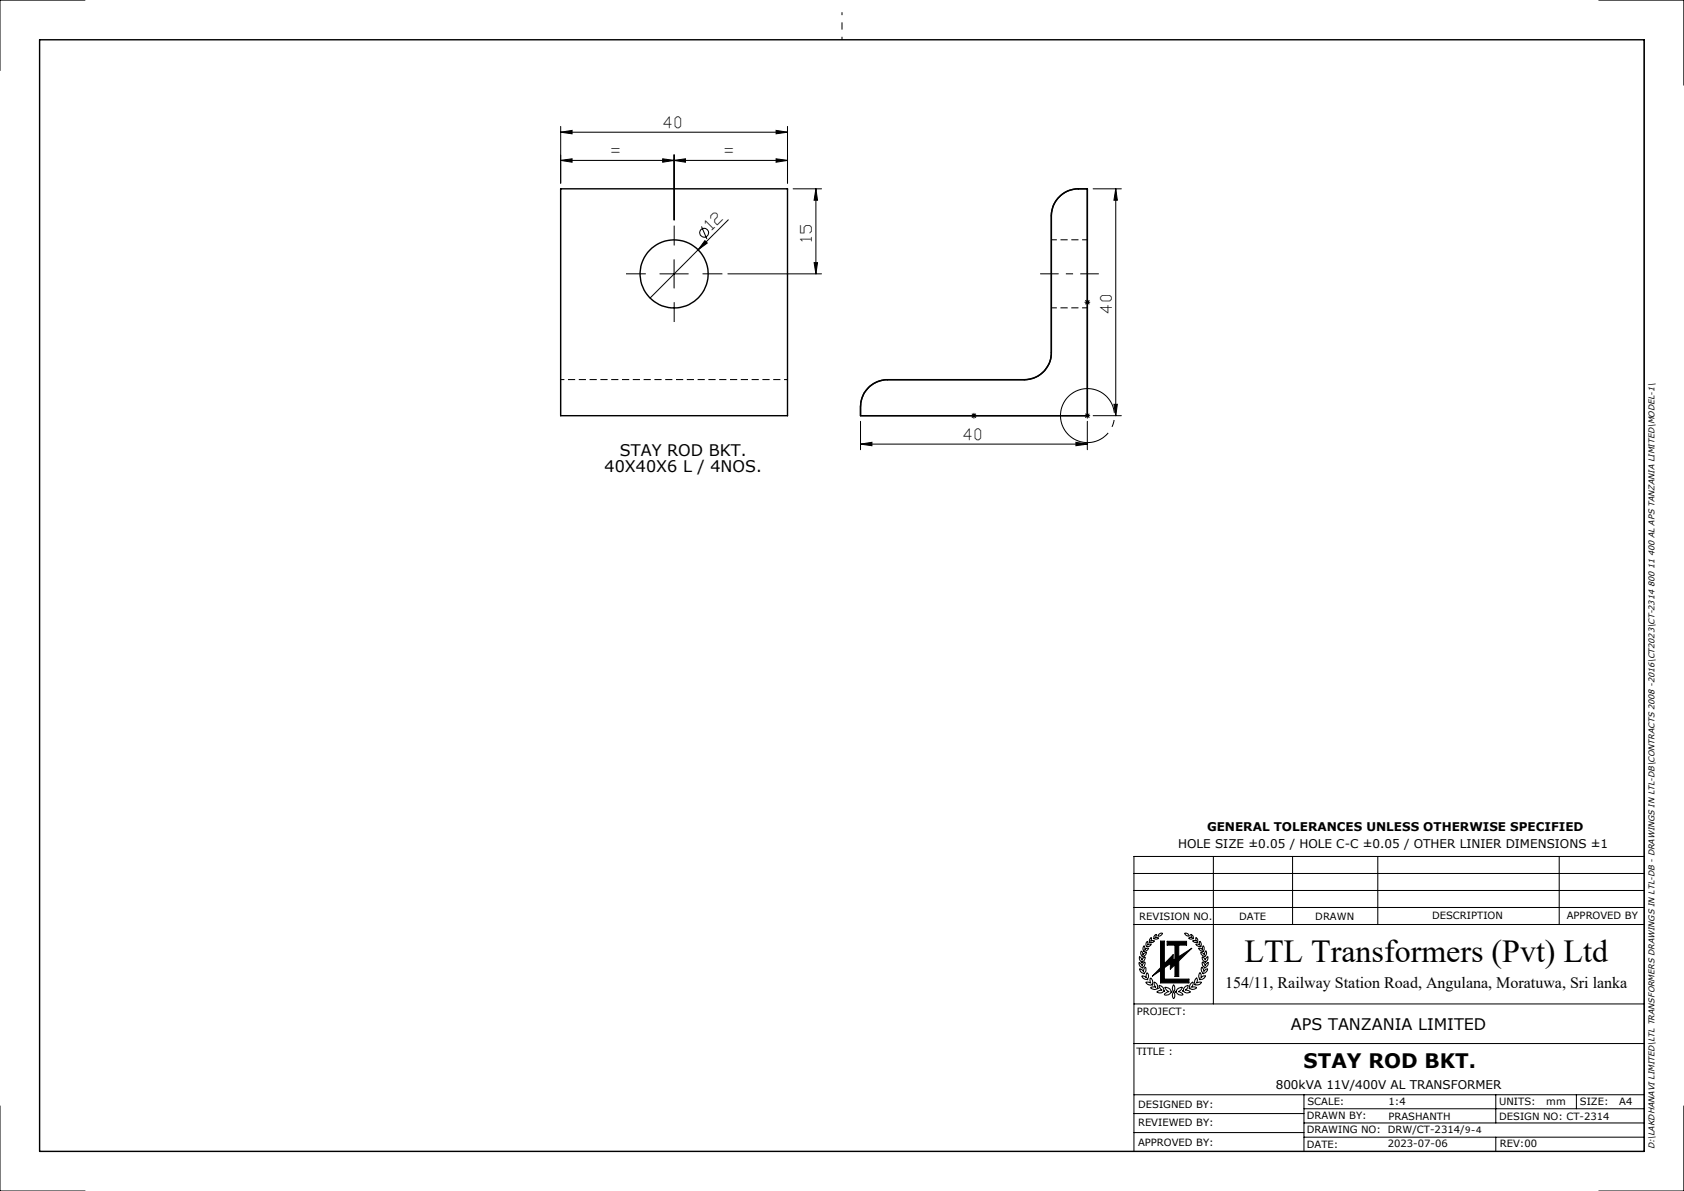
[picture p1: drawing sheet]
<svg xmlns="http://www.w3.org/2000/svg" width="297mm" height="210mm" viewBox="0 0 297 210" stroke-linecap="round" stroke-linejoin="round" font-family="sans-serif">
<path d="M138.9 66.9h-40" fill="none" stroke="#000" stroke-width=".18" stroke-dasharray="1.3 .6" stroke-dashoffset=".6" stroke-linecap="butt"/>
<g fill="none" stroke="#000" stroke-width=".25">
<path d="M7 7h283v196h-283zM98.9 33.3h40v40h-40zM185.4 38.1v24.1M190.2 33.3h1.6v40h-40v-1.6M190.2 33.3a4.8 4.8 0 0 0-4.8 4.8M156.5 66.9h24.2M156.5 66.9a4.8 4.8 0 0 0-4.7 4.8M185.4 62.2a4.7 4.7 0 0 1-4.7 4.7M185.4 62.2a4.8 4.8 0 0 1-4.7 4.7"/>
<circle cx="118.9" cy="48.3" r="6"/>
</g>
<path d="M185.4 54.3h6.4M191.8 42.3h-6.4" fill="none" stroke="#000" stroke-width=".18" stroke-dasharray="1.3 .6" stroke-dashoffset=".3" stroke-linecap="butt"/>
<g fill="none" stroke="#000" stroke-width=".18">
<path d="M15 0h-15v12.4M282 0h15v15M290 7v196M98.9 28.3l2-.3v.6zM98.9 28.3h40M98.9 23.3l2-.3v.6zM98.9 22.3v10M98.9 23.3h40M116.9 28l2 .3-2 .3zM118.9 28.3l2-.3v.6zM118.9 27.3v11.5M123.7 39.9l1 2.2"/>
<path d="M128.4 38.8l-5.3 5.3M136.9 28l2 .3-2 .3zM136.9 23l2 .3-2 .3zM138.9 22.3v10M139.9 33.3h5M143.9 33.3l.3 2h-.6zM143.9 33.3v15M192.8 33.3h5M196.8 33.3l.3 2h-.6zM196.8 33.3v40M116.4 48.3h5M118.9 45.8v5"/>
<path d="M123.1 44.1l-8.4 8.5M124.3 42.4l.4 .5-1.6 1.2zM128.4 48.3h16.5M143.6 46.3h.6l-.3 2zM191.3 53.3h1M191.4 52.9l.7 .7M191.8 52.8v1M192.1 52.9l-.7 .7M151.8 78.3l2-.3v.6zM151.8 74.3v5M151.8 78.3h40M171.3 73.3h1"/>
<path d="M171.4 72.9l.7 .8M171.8 72.8v1M172.1 72.9l-.7 .8M189.8 78l2 .3-2 .3zM191.3 73.3h1M191.4 72.9l.7 .8M191.8 72.8v1M191.8 74.3v5M192.1 72.9l-.7 .8M192.8 73.3h5M196.5 71.3h.6l-.3 2zM200 157h90"/>
<path d="M200 154h90M214 151v26M228 151v12M243 151v12M275 151v12M290 151h-90v52M200 177h90M200 163h90M200 160h90M200.9 169.7l.3 .2 .2 .4 .2-.5 .3-.2a.74 .74 0 0 1-.4 .9v.1a.82 .82 0 0 1-.6-.9zM201 168.7l.4 .6 .2-.4 .4-.2a.65 .65 0 0 1-.6 .8l.1 .1a.77 .77 0 0 1-.5-.9zM201 170.8l.4 .2 .3 .3v-.1a.51 .51 0 0 1 .4-.6v.1a.92 .92 0 0 1-.3 1l-.1-.1a.73 .73 0 0 1-.7-.8z"/>
<path d="M201.3 167.7l.3 .7 .2-.3 .4-.2a.91 .91 0 0 1-.8 .8l-.2-.5zM201.4 172.1h.4l.4 .3v-.8a.45 .45 0 0 1 .4 .6l-.2 .4v.1a.89 .89 0 0 1-1-.6zM201.8 166.7l.1 .3v.5l.7-.3a.79 .79 0 0 1-.9 .5 .82 .82 0 0 1 .1-1zM202.1 173.2h.4l.5 .1-.1-.1a.58 .58 0 0 1 .1-.7 1.07 1.07 0 0 1 .2 1.2l-.1-.1a.78 .78 0 0 1-1-.4zM202.3 166l.2 .2-.1 .4 .6-.1a.67 .67 0 0 1-.8 .4 .81 .81 0 0 1 .1-.9zM202.8 166.1v.1a.65 .65 0 0 1 .3-.9l-.1 .7 .6-.1a.45 .45 0 0 1-.8 .2M203.6 173.1a.88 .88 0 0 1 .5 1.1h.2a.93 .93 0 0 1-1.4 0l.4-.2 .6 .1a1.01 1.01 0 0 1-.3-1zM203.7 164.9l.2-.2-.2 .6 .7 .1a.57 .57 0 0 1-.9 0v-.3zM204.3 164.8l.3-.2h.4a.68 .68 0 0 1-.8 .4zM204.4 173.7a.84 .84 0 0 1 .8 1h.2a.99 .99 0 0 1-1.4 .2l.5-.2 .5-.1a.95 .95 0 0 1-.6-.9zM204.7 165.9h.7v4l1.5-1.6v1l.3-.2v-2.5h-1.4v-.6h3.5v.6h-1.4v2.1l2.3-1.5-2.3 2.2v2.8h-.7v-2.1l-.8 .8v-1l-1 .7v2h4.3v.7h-5v-2.2l-1.5 1 1.5-1.5zM205.4 174.1a.96 .96 0 0 1 1.1 .7h.2a1.08 1.08 0 0 1-1.4 .6l.6-.5h.3l-.5-.4z"/>
<path d="M207 173.6a1 1 0 0 1 0 1.3 .99 .99 0 0 1 0-1.3zM207 174.9a1 1 0 0 1 0 1.2 .99 .99 0 0 1 0-1.2zM207.6 174.4l.9-.3a1.11 1.11 0 0 1-.7 .8l.5 .1 .4 .4a1.08 1.08 0 0 1-1.4-.6h.2zM208.9 164.6a.63 .63 0 0 1 .8 .5l-.5-.1zM209.1 173.9l.5-.2a.95 .95 0 0 1-.6 .9l.7 .1 .3 .2a.87 .87 0 0 1-1.3-.1h-.1v-.1l.1-.1 .1-.3zM210 164.7a.6 .6 0 0 1 .4 .8v-.1a.54 .54 0 0 1-.8 0l.4-.1h.3zM210 173.5l.3-.3a.61 .61 0 0 1-.2 .9l.6-.1 .4 .2a1.03 1.03 0 0 1-1.4 0h.2l-.1-.3zM210.9 172.6l.2-.2 .1 .5-.2 .4 .5-.1h.4a.94 .94 0 0 1-1.2 .4v-.5zM210.9 166.5h.4l.3 .1v-.7a.71 .71 0 0 1 .1 1v-.1a.62 .62 0 0 1-.8-.3zM211.1 166.1l.1 .1a.56 .56 0 0 0-.3-.8l.1 .5h-.7a.62 .62 0 0 0 .8 .2M211.4 167.2h.4l.3 .3 .1-.8a.74 .74 0 0 1 0 1.1l-.1-.1a.64 .64 0 0 1-.7-.5zM211.6 171.5h.1l.1 .4v.5l.4-.3 .4-.1a.89 .89 0 0 1-1.1 .7l.1-.1-.1-.1-.1-.5z"/>
<path d="M211.8 167.9l.3 .1 .3 .3 .3-.7a.82 .82 0 0 1-.3 1.1v-.1a.63 .63 0 0 1-.6-.7zM211.9 170.5l.3 .4 .1 .4 .3-.3 .4-.2a.81 .81 0 0 1-.9 .8 1.03 1.03 0 0 1-.2-1.1zM212 168.7l.4 .3 .1 .3 .5-.6a.77 .77 0 0 1-.5 .9v-.1a.67 .67 0 0 1-.5-.8zM212.1 169.6l.3 .4 .1 .3 .6-.6a.82 .82 0 0 1-.7 .9v-.1a.69 .69 0 0 1-.3-.9zM0 195v15h15M200 196.3h30M200 199.7h30M200 193h90M200 184h90M230 198h60M230 193v10M230 195.5h60"/>
<path d="M263.8 193v5M278 193v2.5M297 195v15h-15M230 200.5h60M263.8 200.5v2.5"/>
<circle cx="124.2" cy="41" r=".78"/>
</g>
<path d="M148.5 7v-4.8" fill="none" stroke="#000" stroke-width=".18" stroke-dasharray="15.2 1.3 1.3 1.3" stroke-dashoffset="14.7" stroke-linecap="butt"/>
<path d="M204.7 165.9h.7v4l1.5-1.6v1l.3-.2v-2.5h-1.4v-.6h3.5v.6h-1.4v2.1l2.3-1.5-2.3 2.2v2.8h-.7v-2.1l-.8 .8v-1l-1 .7v2h4.3v.7h-5v-2.2l-1.5 1 1.5-1.5z" fill-rule="evenodd" fill="#000"/>
<path d="M187.2 71.9a4.8 4.8 0 0 1 8-1.9 4.8 4.8 0 0 1-2.1 7.9 4.8 4.8 0 0 1-5.9-5.7v-.3" fill="none" stroke="#000" stroke-width=".18" stroke-dasharray="15.2 1.3 1.3 1.3" stroke-dashoffset="2.2" stroke-linecap="butt"/>
<path d="M113.9 48.3h-3.5M118.9 43.3v-3.5M118.9 53.3v3.5M123.9 48.3h3.5" fill="none" stroke="#000" stroke-width=".18" stroke-dasharray="15.2 1.3 1.3 1.3" stroke-linecap="butt"/>
<path d="M183.4 48.3h10.4" fill="none" stroke="#000" stroke-width=".18" stroke-dasharray="15.2 1.3 1.3 1.3" stroke-dashoffset="12" stroke-linecap="butt"/>
<g fill="#000">
<path d="M124.3 42.4l.4 .5-1.6 1.2z"/>
<path d="M98.9 28.3l2-.3v.6zM116.9 28l2 .3-2 .3zM118.9 28.3l2-.3v.6zM136.9 28l2 .3-2 .3z"/>
<path d="M136.9 23l2 .3-2 .3zM98.9 23.3l2-.3v.6zM189.8 78l2 .3-2 .3zM151.8 78.3l2-.3v.6z"/>
<path d="M143.9 33.3l.3 2h-.6zM143.6 46.3h.6l-.3 2zM196.8 33.3l.3 2h-.6zM196.5 71.3h.6l-.3 2z"/>
</g>
<text font-size="5.6" x="219.5" y="169.6">LTL Transformers (Pvt) Ltd</text>
<text font-size="3.5" x="229.9" y="188.4">STAY ROD BKT.</text>
<g font-size="2.8">
<text x="106.6" y="83.2">40X40X6 L / 4NOS.</text>
<text x="109.3" y="80.4">STAY ROD BKT.</text>
<text x="216.1" y="174.1">154/11, Railway Station Road, Angulana, Moratuwa, Sri lanka</text>
<text x="227.7" y="181.6">APS TANZANIA LIMITED</text>
</g>
<g font-size="2.7">
<text x="117.1" y="22.6">40</text>
<text x="107.9" y="27.6">=</text>
<text x="127.9" y="27.6">=</text>
<text x="125.6" y="40.6" transform="rotate(-45 125.6 40.6)">12</text>
<text x="143.2" y="42.4" transform="rotate(-90 143.2 42.4)">15</text>
<text x="196.1" y="55.1" transform="rotate(-90 196.1 55.1)">40</text>
<text x="170" y="77.6">40</text>
</g>
<g font-size="2.1">
<text x="207.8" y="149.6">HOLE SIZE ±0.05 / HOLE C-C ±0.05 / OTHER LINIER DIMENSIONS ±1</text>
<text x="212.9" y="146.4">GENERAL TOLERANCES UNLESS OTHERWISE SPECIFIED</text>
<text x="225" y="191.9">800kVA 11V/400V AL TRANSFORMER</text>
</g>
<g font-size="1.8">
<text x="200.9" y="162.1">REVISION NO.</text>
<text x="218.6" y="162.1">DATE</text>
<text x="232" y="162.1">DRAWN</text>
<text x="252.6" y="162.1">DESCRIPTION</text>
<text x="276.3" y="162.1">APPROVED BY</text>
<text x="200.5" y="179">PROJECT:</text>
<text x="200.4" y="186">TITLE :</text>
<text x="200.7" y="195.4">DESIGNED BY:</text>
<text x="230.5" y="197.4">DRAWN BY:</text>
<text x="230.6" y="194.9">SCALE:</text>
<text x="244.9" y="197.5">PRASHANTH</text>
<text x="244.9" y="194.9">1:4</text>
<text x="264.4" y="197.4">DESIGN NO: CT-2314</text>
<text x="264.4" y="194.9">UNITS:</text>
<text x="272.7" y="194.9">mm</text>
<text x="278.6" y="194.9">SIZE:</text>
<text x="285.6" y="194.9">A4</text>
<text x="200.7" y="202">APPROVED BY:</text>
<text x="200.7" y="198.6">REVIEWED BY:</text>
<text x="230.5" y="199.9">DRAWING NO: DRW/CT-2314/9-4</text>
<text x="230.5" y="202.4">DATE:</text>
<text x="244.8" y="202.3">2023-07-06</text>
<text x="264.5" y="202.3">REV:00</text>
</g>
<text font-size="1.5" x="291.8" y="202.7" transform="rotate(-90 291.8 202.7)">D:\LAKDHANAVI LIMITED\LTL TRANSFORMERS DRAWINGS IN LTL-DB - DRAWINGS IN LTL-DB\CONTRACTS 2008 -2016\CT2023\CT-2314 800 11 400 AL APS TANZANIA LIMITED\MODEL-1\</text>
</svg>
